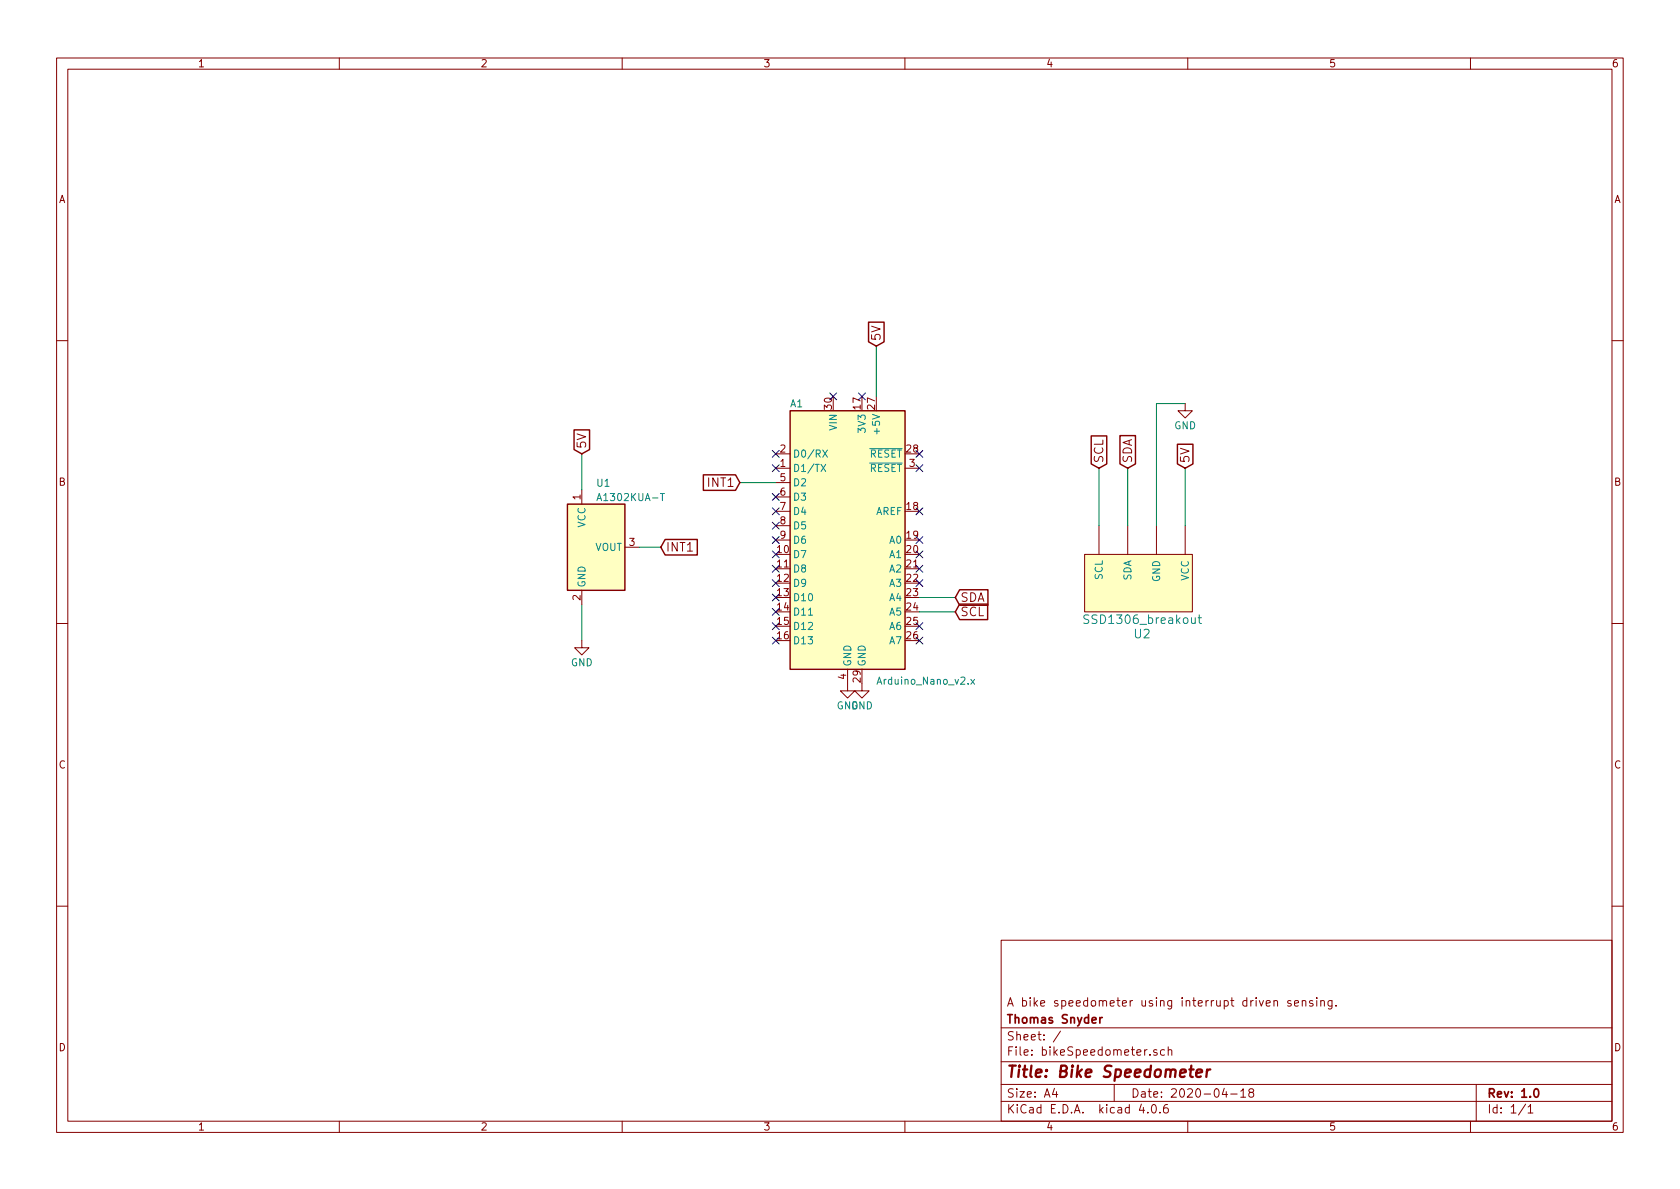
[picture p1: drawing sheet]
EESchema Schematic File Version 2
LIBS:power
LIBS:device
LIBS:transistors
LIBS:conn
LIBS:linear
LIBS:regul
LIBS:74xx
LIBS:cmos4000
LIBS:adc-dac
LIBS:memory
LIBS:xilinx
LIBS:microcontrollers
LIBS:dsp
LIBS:microchip
LIBS:analog_switches
LIBS:motorola
LIBS:texas
LIBS:intel
LIBS:audio
LIBS:interface
LIBS:digital-audio
LIBS:philips
LIBS:display
LIBS:cypress
LIBS:siliconi
LIBS:opto
LIBS:atmel
LIBS:contrib
LIBS:valves
LIBS:MCU_Module
LIBS:Sensor_Magnetic
LIBS:ssd1306_breakout
EELAYER 25 0
EELAYER END
$Descr A4 11693 8268
encoding utf-8
Sheet 1 1
Title "Bike Speedometer"
Date "2020-04-18"
Rev "1.0"
Comp "Thomas Snyder"
Comment1 "A bike speedometer using interrupt driven sensing."
Comment2 ""
Comment3 ""
Comment4 ""
$EndDescr
$Comp
L Arduino_Nano_v2.x A1
U 1 1
P 5900 3750
F 0 "A1" H 5500 4675 50  0000 L BNN
F 1 "Arduino_Nano_v2.x" H 6100 2800 50  0000 L TNN
F 2 "Module:Arduino_Nano" H 5900 3750 50  0001 C CIN
F 3 "" H 5900 3750 50  0001 C CNN
	1    5900 3750
	1    0    0    -1  
$EndComp
$Comp
L A1302KUA-T U1
U 1 1
P 4150 3800
F 0 "U1" H 4150 4250 50  0000 L CNN
F 1 "A1302KUA-T" H 4150 4150 50  0000 L CNN
F 2 "" H 4150 3450 50  0001 L CIN
F 3 "" H 4050 3800 50  0001 C CNN
	1    4150 3800
	1    0    0    -1  
$EndComp
Wire Wire Line
	6100 2750 6100 2400
$Comp
L SSD1306_breakout U2
U 1 1
P 7950 4150
F 0 "U2" H 7950 3900 60  0000 C CNN
F 1 "SSD1306_breakout" H 7950 4000 60  0000 C CNN
F 2 "" H 7950 4150 60  0001 C CNN
F 3 "" H 7950 4150 60  0001 C CNN
	1    7950 4150
	1    0    0    -1  
$EndComp
Wire Wire Line
	8250 3650 8250 3250
Wire Wire Line
	8050 2800 8050 3650
Wire Wire Line
	7850 3650 7850 3250
Wire Wire Line
	7650 3650 7650 3250
Wire Wire Line
	4450 3800 4600 3800
Wire Wire Line
	4050 3400 4050 3150
Wire Wire Line
	4050 4200 4050 4450
$Comp
L GND #PWR01
U 1 1
P 4050 4450
F 0 "#PWR01" H 4050 4200 50  0001 C CNN
F 1 "GND" H 4050 4300 50  0000 C CNN
F 2 "" H 4050 4450 50  0001 C CNN
F 3 "" H 4050 4450 50  0001 C CNN
	1    4050 4450
	1    0    0    -1  
$EndComp
Wire Wire Line
	5400 3350 5150 3350
Wire Wire Line
	6400 4150 6650 4150
Wire Wire Line
	6400 4250 6650 4250
Text GLabel 6650 4150 2    60   Input ~ 0
SDA
Text GLabel 6650 4250 2    60   Input ~ 0
SCL
Text GLabel 7850 3250 1    60   Input ~ 0
SDA
Text GLabel 7650 3250 1    60   Input ~ 0
SCL
Text GLabel 8250 3250 1    60   Input ~ 0
5V
Text GLabel 6100 2400 1    60   Input ~ 0
5V
Text GLabel 4050 3150 1    60   Input ~ 0
5V
Text GLabel 4600 3800 2    60   Input ~ 0
INT1
Text GLabel 5150 3350 0    60   Input ~ 0
INT1
$Comp
L GND #PWR02
U 1 1
P 8250 2800
F 0 "#PWR02" H 8250 2550 50  0001 C CNN
F 1 "GND" H 8250 2650 50  0000 C CNN
F 2 "" H 8250 2800 50  0001 C CNN
F 3 "" H 8250 2800 50  0001 C CNN
	1    8250 2800
	1    0    0    -1  
$EndComp
Wire Wire Line
	8250 2800 8050 2800
NoConn ~ 6400 3150
NoConn ~ 6400 3250
NoConn ~ 6400 3550
NoConn ~ 6400 3750
NoConn ~ 6400 3850
NoConn ~ 6400 3950
NoConn ~ 6400 4050
NoConn ~ 6400 4350
NoConn ~ 6400 4450
NoConn ~ 5400 4450
NoConn ~ 5400 4350
NoConn ~ 5400 4250
NoConn ~ 5400 4150
NoConn ~ 5400 4050
NoConn ~ 5400 3950
NoConn ~ 5400 3850
NoConn ~ 5400 3750
NoConn ~ 5400 3650
NoConn ~ 5400 3550
NoConn ~ 5400 3450
NoConn ~ 5400 3250
NoConn ~ 5400 3150
NoConn ~ 5800 2750
NoConn ~ 6000 2750
$Comp
L GND #PWR03
U 1 1
P 6000 4750
F 0 "#PWR03" H 6000 4500 50  0001 C CNN
F 1 "GND" H 6000 4600 50  0000 C CNN
F 2 "" H 6000 4750 50  0001 C CNN
F 3 "" H 6000 4750 50  0001 C CNN
	1    6000 4750
	1    0    0    -1  
$EndComp
$Comp
L GND #PWR04
U 1 1
P 5900 4750
F 0 "#PWR04" H 5900 4500 50  0001 C CNN
F 1 "GND" H 5900 4600 50  0000 C CNN
F 2 "" H 5900 4750 50  0001 C CNN
F 3 "" H 5900 4750 50  0001 C CNN
	1    5900 4750
	1    0    0    -1  
$EndComp
$EndSCHEMATC
